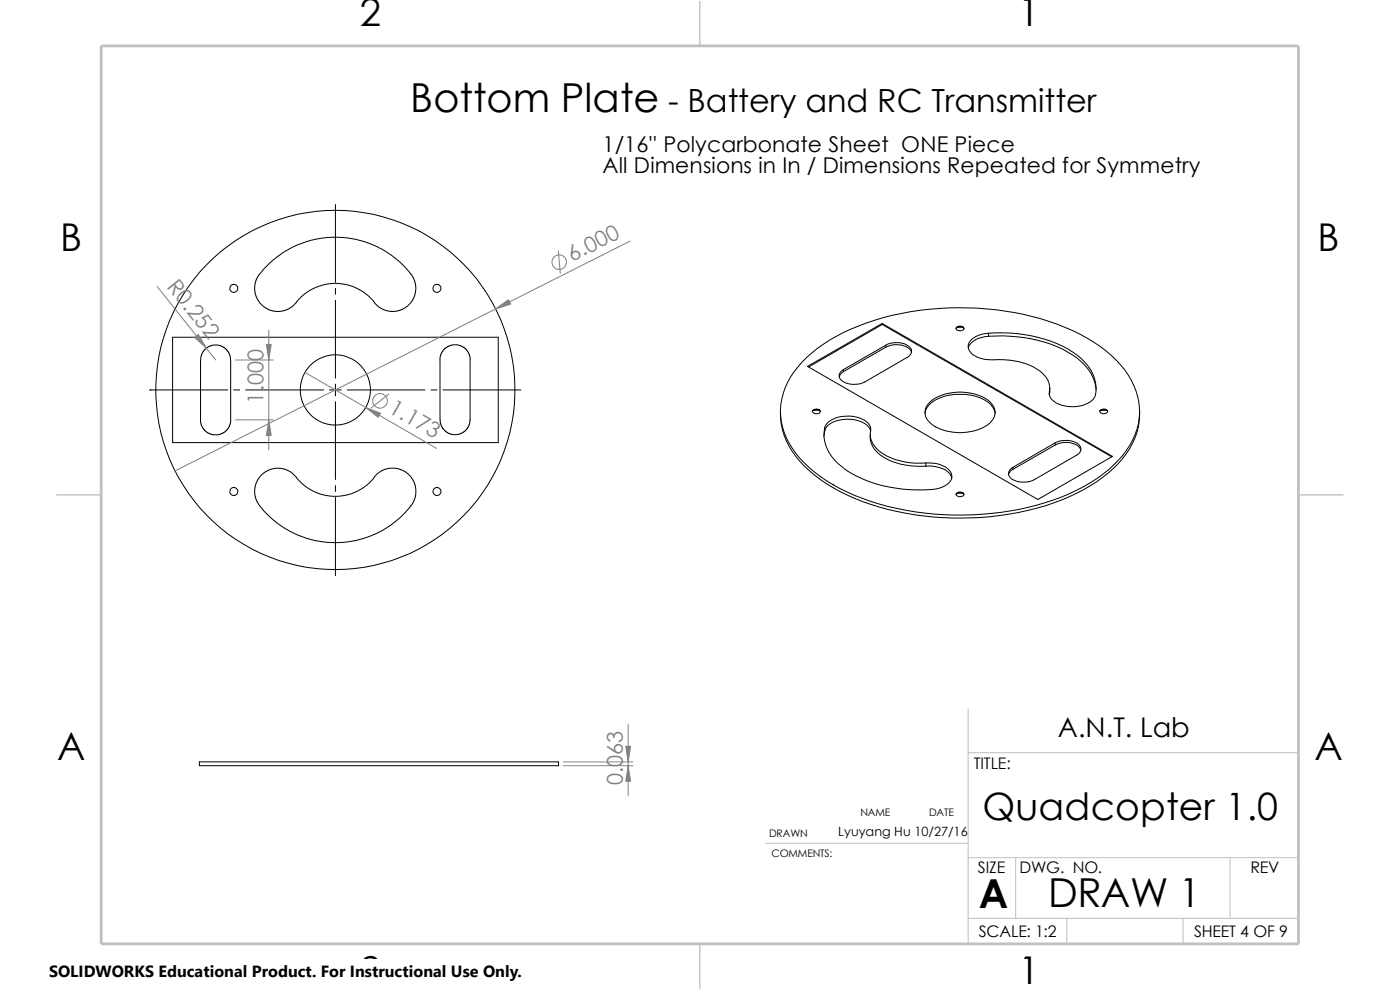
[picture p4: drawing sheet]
<svg xmlns="http://www.w3.org/2000/svg" width="297mm" height="210mm" viewBox="0 0 297 210" stroke-linecap="round" stroke-linejoin="round" font-family="sans-serif">
<path d="M205.4 150.3v49.9M205.4 159.7h70.1M275.5 150.3v49.9h-239.9M162.4 178.9h43M205.4 181.9h70.1M205.4 194.8h70.1M215.5 181.9v12.9M226.3 194.8v5.4M251 194.8v5.4M260.9 181.9v12.9" fill="none" stroke="#c0c0c0" stroke-width=".21"/>
<path d="M148.5 .2v9.5M11.9 105h9.6M275.5 105h9.5M148.5 200.2v9.6" fill="none" stroke="#c0c0c0" stroke-width=".3"/>
<path d="M21.5 9.7h254v190.5h-254z" fill="none" stroke="#c0c0c0" stroke-width=".59"/>
<g fill="none" stroke="#000" stroke-width=".21">
<path d="M55 58.2l-.6 1-.3 1.3v1.3l.3 1.3 .7 1.2 1.1 .9 1.2 .6 1.3 .3 1.4-.1 1.4-.6 .6-.4 2.5-2.6 1.8-1.2 2.1-.7 2.2-.4 2.8 .3 2.7 1 1.8 1.2 2.2 2.4 1.2 .7 1.6 .4 1.6-.2 1.8-.9 1-1.1 .6-1.2 .2-1.3v-.9l-.4-1.3-.6-1M55.1 58.2l.9-1.2 2-1.9 2-1.5 1.6-.9 1.5-.8 2.9-.9 4.1-.7 2.8 .1 2.7 .4 2 .6 2.5 1 2.8 1.6 1.6 1.2 1.6 1.6 1.1 1.4M71.2 43.4v16.5M36.6 71.5h69.1v22.4h-69.1zM42.5 76.4v13.2l.5 1.1 .8 1 1.4 .5h1.1l1.1-.4 .7-.6 .6-.9 .2-.7v-14l-.5-1-.7-.8-1.1-.5-1.3-.1-1.1 .3-1 .9-.5 1.1-.1 .9M71.2 61.2v1.2M71.2 63.7v16.5M170.1 76.9a37.6 37.6 0 0 1 17.4-9.5 62.1 62.1 0 0 1 38.5 2.1 28.6 28.6 0 0 1 13.4 10 13.8 13.8 0 0 1-1.2 17.1 35.5 35.5 0 0 1-18.3 10.6 62.5 62.5 0 0 1-38.5-2.1 29.2 29.2 0 0 1-13.4-10.1 13.6 13.6 0 0 1 1.2-17.1zM171.3 77.7l15.9-9.1 48.8 28.2-15.8 9.2zM178.9 78.8l-.6 .6-.2 .5M178.9 78.4v.4M187.2 68.8l-15.7 9.1"/>
<path d="M187.2 68.8l48.6 28.1M187.2 68.6v.2M187.9 73.2l-9 5.2M187.9 73.2v.5M187.9 73.7l-9 5.1M187.9 73.2a4.4 4.4 0 0 1 5.4 .8 1.41 1.41 0 0 1-.9 1.8l-8.9 5.2a4.5 4.5 0 0 1-5.3-.7 1.37 1.37 0 0 1 .7-1.9M187.9 73.7a4.8 4.8 0 0 1 5.1 .4l.4 .7M202.8 69.7a.97 .97 0 0 1 1.7 0M202.9 69.6l.7-.2 .8 .2M202.9 69.4a.87 .87 0 0 1 .9-.2 .87 .87 0 0 1 .7 .6 .99 .99 0 0 1-1.7-.2zM209.7 70.7a4.8 4.8 0 0 0-4.2 2.1 2.47 2.47 0 0 0 1.9 3l2 .5a23 23 0 0 1 9 1.1 6.5 6.5 0 0 1 4.3 4.4l-.1 1.3M209.7 70.7a29.6 29.6 0 0 1 17.9 4 9.3 9.3 0 0 1 4.9 8.2 3.4 3.4 0 0 1-3.1 3.2 7 7 0 0 1-6.3-1.3 1.89 1.89 0 0 1-.5-1.7"/>
<path d="M209.7 71.3a29.6 29.6 0 0 1 17.9 4.1 9.9 9.9 0 0 1 4.9 7.3M209.7 71.3a4.8 4.8 0 0 0-4.2 2.1l-.1 .4M209.7 70.7v.6M31.8 82.7h.1M31.8 82.7h16.5M49.6 82.7h1.2M52.1 82.7h16.6M69.9 82.7h2.5M71.2 81.5v2.5M71.2 85.2v16.5M73.7 82.7h16.5M91.4 82.7h1.3"/>
<path d="M93.3 89.1v-13.3l.5-1.1 .8-1 1.4-.5h1.1l1.1 .4 .7 .6 .6 .9 .2 .7v13.9l-.5 1.1-.7 .8-1.1 .5-1.3 .1-1.1-.3-1-.9-.5-1.1-.1-.8M94 82.7h16.5M165.6 87.3a15.9 15.9 0 0 0 6.1 12.5 41.8 41.8 0 0 0 20.5 9.1 61.2 61.2 0 0 0 34.6-3.5 28.7 28.7 0 0 0 12.9-10.3 13.7 13.7 0 0 0 2.1-7.8M172.3 87.3a1.01 1.01 0 0 1 1.7 0M172.4 87.1h1.5M172.5 87a.88 .88 0 0 1 .8-.2 .88 .88 0 0 1 .7 .6 .97 .97 0 0 1-1.7-.2zM175 90.8a4.3 4.3 0 0 1 4.3-2.5 5.7 5.7 0 0 1 5.2 1.9l.2 .8v.4M175 91.4a4 4 0 0 1 3.6-2.4 6.5 6.5 0 0 1 5.6 1.5l.5 .9M175 90.8a8.4 8.4 0 0 0 3.8 8.3 28 28 0 0 0 19.6 4.7 4 4 0 0 0 3.5-2.5 2.57 2.57 0 0 0-2-2.5 6.7 6.7 0 0 0-3.5-.6M175 91.4l-.2 1.1M175 90.8v.6M184.6 92.2a5.3 5.3 0 0 0 3.5 5.2 16.3 16.3 0 0 0 8.3 1.5"/>
<path d="M184.7 91.4a4.8 4.8 0 0 0 2.6 4.9 15.4 15.4 0 0 0 9.1 1.9M196.2 87.7a4.2 4.2 0 0 1 2.9-3.2 11.1 11.1 0 0 1 11 1.2 3.6 3.6 0 0 1 1 2M196.4 98.2v.7M196.4 98.9a6 6 0 0 1 5.2 1.8l.3 .6M197.3 85.3a10.8 10.8 0 0 1 12.8 0 2.84 2.84 0 0 1 0 4.4 10.8 10.8 0 0 1-12.8 0 2.84 2.84 0 0 1 0-4.4zM214.9 99.6l-.7 .6-.2 .5M214.9 99.1v.5M222.7 82.3l-.1 1.4v-.6M223.9 93.9a4.7 4.7 0 0 1 5 .5 1.3 1.3 0 0 1-.5 2.2l-9 5.2a4.8 4.8 0 0 1-5.1-.5 1.33 1.33 0 0 1 .6-2.2M223.9 94.4a4.4 4.4 0 0 1 5.3 .7l.1 .4M223.9 93.9l-9 5.2M223.9 93.9v.5"/>
<path d="M223.9 94.4l-9 5.2M233.3 87.3a1.01 1.01 0 0 1 1.7 0M233.4 87.1h1.5M233.4 87a.88 .88 0 0 1 .9-.2 .88 .88 0 0 1 .7 .6 .97 .97 0 0 1-1.7-.2zM55.1 107.3l-.7-1.1-.3-1.3v-1.4l.3-1.2 .7-1.2 1.1-.9 1.2-.6 1.3-.3 1.4 .1 1.4 .6 .6 .4 2.2 2.4 1.9 1.3 1.7 .7 2.6 .5 2.8-.2 1.2-.3 1.6-.7 2.1-1.5 1.9-2.1 1.5-.9 1.2-.3 1.9 .2 1.7 .9 1.1 1.2 .5 1 .2 1.1v1.4l-.4 1.1-.6 1.1M71.2 103v1.3M71.2 105.5v16.6M87.2 107.3l-1.1 1.3-1.6 1.6-1.6 1.2-2.8 1.7-4 1.4-4 .6h-2.7l-2.7-.5-4-1.3-2.7-1.5-2-1.4-2-1.9-.9-1.2M202.9 104.7l.7-.1 .8 .1M203.1 104.5l.6-.1a.61 .61 0 0 1 .8 .6 .97 .97 0 0 1-1.7-.2zM204.3 104.6l-.9-.1-.6 .4M204.3 104.6l.2 .3"/>
<path d="M42.3 161.6h76.2v.8h-76.2z"/>
<circle cx="49.6" cy="61.2" r=".86"/>
<circle cx="92.7" cy="61.2" r=".84"/>
<circle cx="71.1" cy="82.7" r="7.4"/>
<circle cx="71.2" cy="82.7" r="38.1"/>
<circle cx="49.6" cy="104.3" r=".86"/>
<circle cx="92.7" cy="104.3" r=".85"/>
</g>
<g fill="none" stroke="#808080" stroke-width=".21">
<path d="M118.4 53.2l.5 4.8M133.7 51.1l-96.6 48.8M33.3 60.7l12.5 15.7M50 76.4h8M57 70v25.4M64.7 79l27.9 16.1M50 89.1h8M82.5 83.6l-3.8 2.9M133.3 153.7v15.1M119.5 161.6h14.8M119.5 162.4h14.8"/>
<circle cx="118.6" cy="55.6" r="1.54"/>
<circle cx="80.6" cy="85" r="1.55"/>
</g>
<g fill="#808080" stroke="#808080" stroke-width=".21">
<path d="M132.8 158.3h1l-.5 3.3z"/>
<path d="M133.3 162.4l.5 3.3h-1z"/>
<path d="M56.5 73.1h1l-.5 3.3z"/>
<path d="M105.2 65.5l2.7-1.9 .4 .9z"/>
<path d="M77.6 86.4l3.1 1.3-.5 .8z"/>
<path d="M57 89.1l.5 3.3h-1z"/>
<path d="M41.3 71.6l.8-.6 1.7 2.9z"/>
</g>
<path d="M10.4 203.6h100.4v6.4h-100.4z" fill="#fff"/>
<g font-size="8.5">
<text x="87" y="23.8">Bottom Plate</text>
<text x="207.6" y="192.5">A</text>
<text x="222.4" y="192.4">DRAW 1</text>
</g>
<g font-size="8.1">
<text x="76.4" y="5.5">2</text>
<text x="216.1" y="5.5">1</text>
<text x="12.8" y="53.2">B</text>
<text x="279.5" y="53.2">B</text>
<text x="12.1" y="161.1">A</text>
<text x="278.8" y="161.1">A</text>
<text x="76.4" y="208.7">2</text>
<text x="216.1" y="208.7">1</text>
</g>
<text font-size="8" x="208.4" y="173.9">Quadcopter 1.0</text>
<text font-size="6.8" x="141.7" y="23.8">- Battery and RC Transmitter</text>
<text font-size="5.8" x="224.5" y="156.3">A.N.T. Lab</text>
<g font-size="4.6">
<text x="127.8" y="32.2">1/16'' Polycarbonate Sheet ONE Piece</text>
<text x="127.8" y="36.7">All Dimensions in In / Dimensions Repeated for Symmetry</text>
</g>
<g font-size="4.6" fill="#808080">
<text x="121.4" y="55.6" transform="rotate(-27 121.4 55.6)">6.000</text>
<text x="35.3" y="60.9" transform="rotate(51 35.3 60.9)">R0.252</text>
<text x="55.9" y="85.6" transform="rotate(-90 55.9 85.6)">1.000</text>
<text x="82.2" y="87.3" transform="rotate(30 82.2 87.3)">1.173</text>
<text x="132.2" y="166.6" transform="rotate(-90 132.2 166.6)">0.063</text>
</g>
<g font-size="3.4">
<text x="206.6" y="163.1">TITLE:</text>
<text x="207.5" y="185.1">SIZE</text>
<text x="216.3" y="185.2">DWG. NO.</text>
<text x="265.3" y="185.3">REV</text>
<text x="207.6" y="198.7">SCALE: 1:2</text>
<text x="253.3" y="198.7">SHEET 4 OF 9</text>
<text x="10.4" y="207.3">SOLIDWORKS Educational Product. For Instructional Use Only.</text>
</g>
<text font-size="2.7" x="177.8" y="177.3">Lyuyang Hu 10/27/16</text>
<g font-size="2.2">
<text x="182.5" y="173.1">NAME</text>
<text x="197.1" y="173.1">DATE</text>
<text x="163.2" y="177.5">DRAWN</text>
<text x="163.7" y="181.7">COMMENTS:</text>
</g>
</svg>
